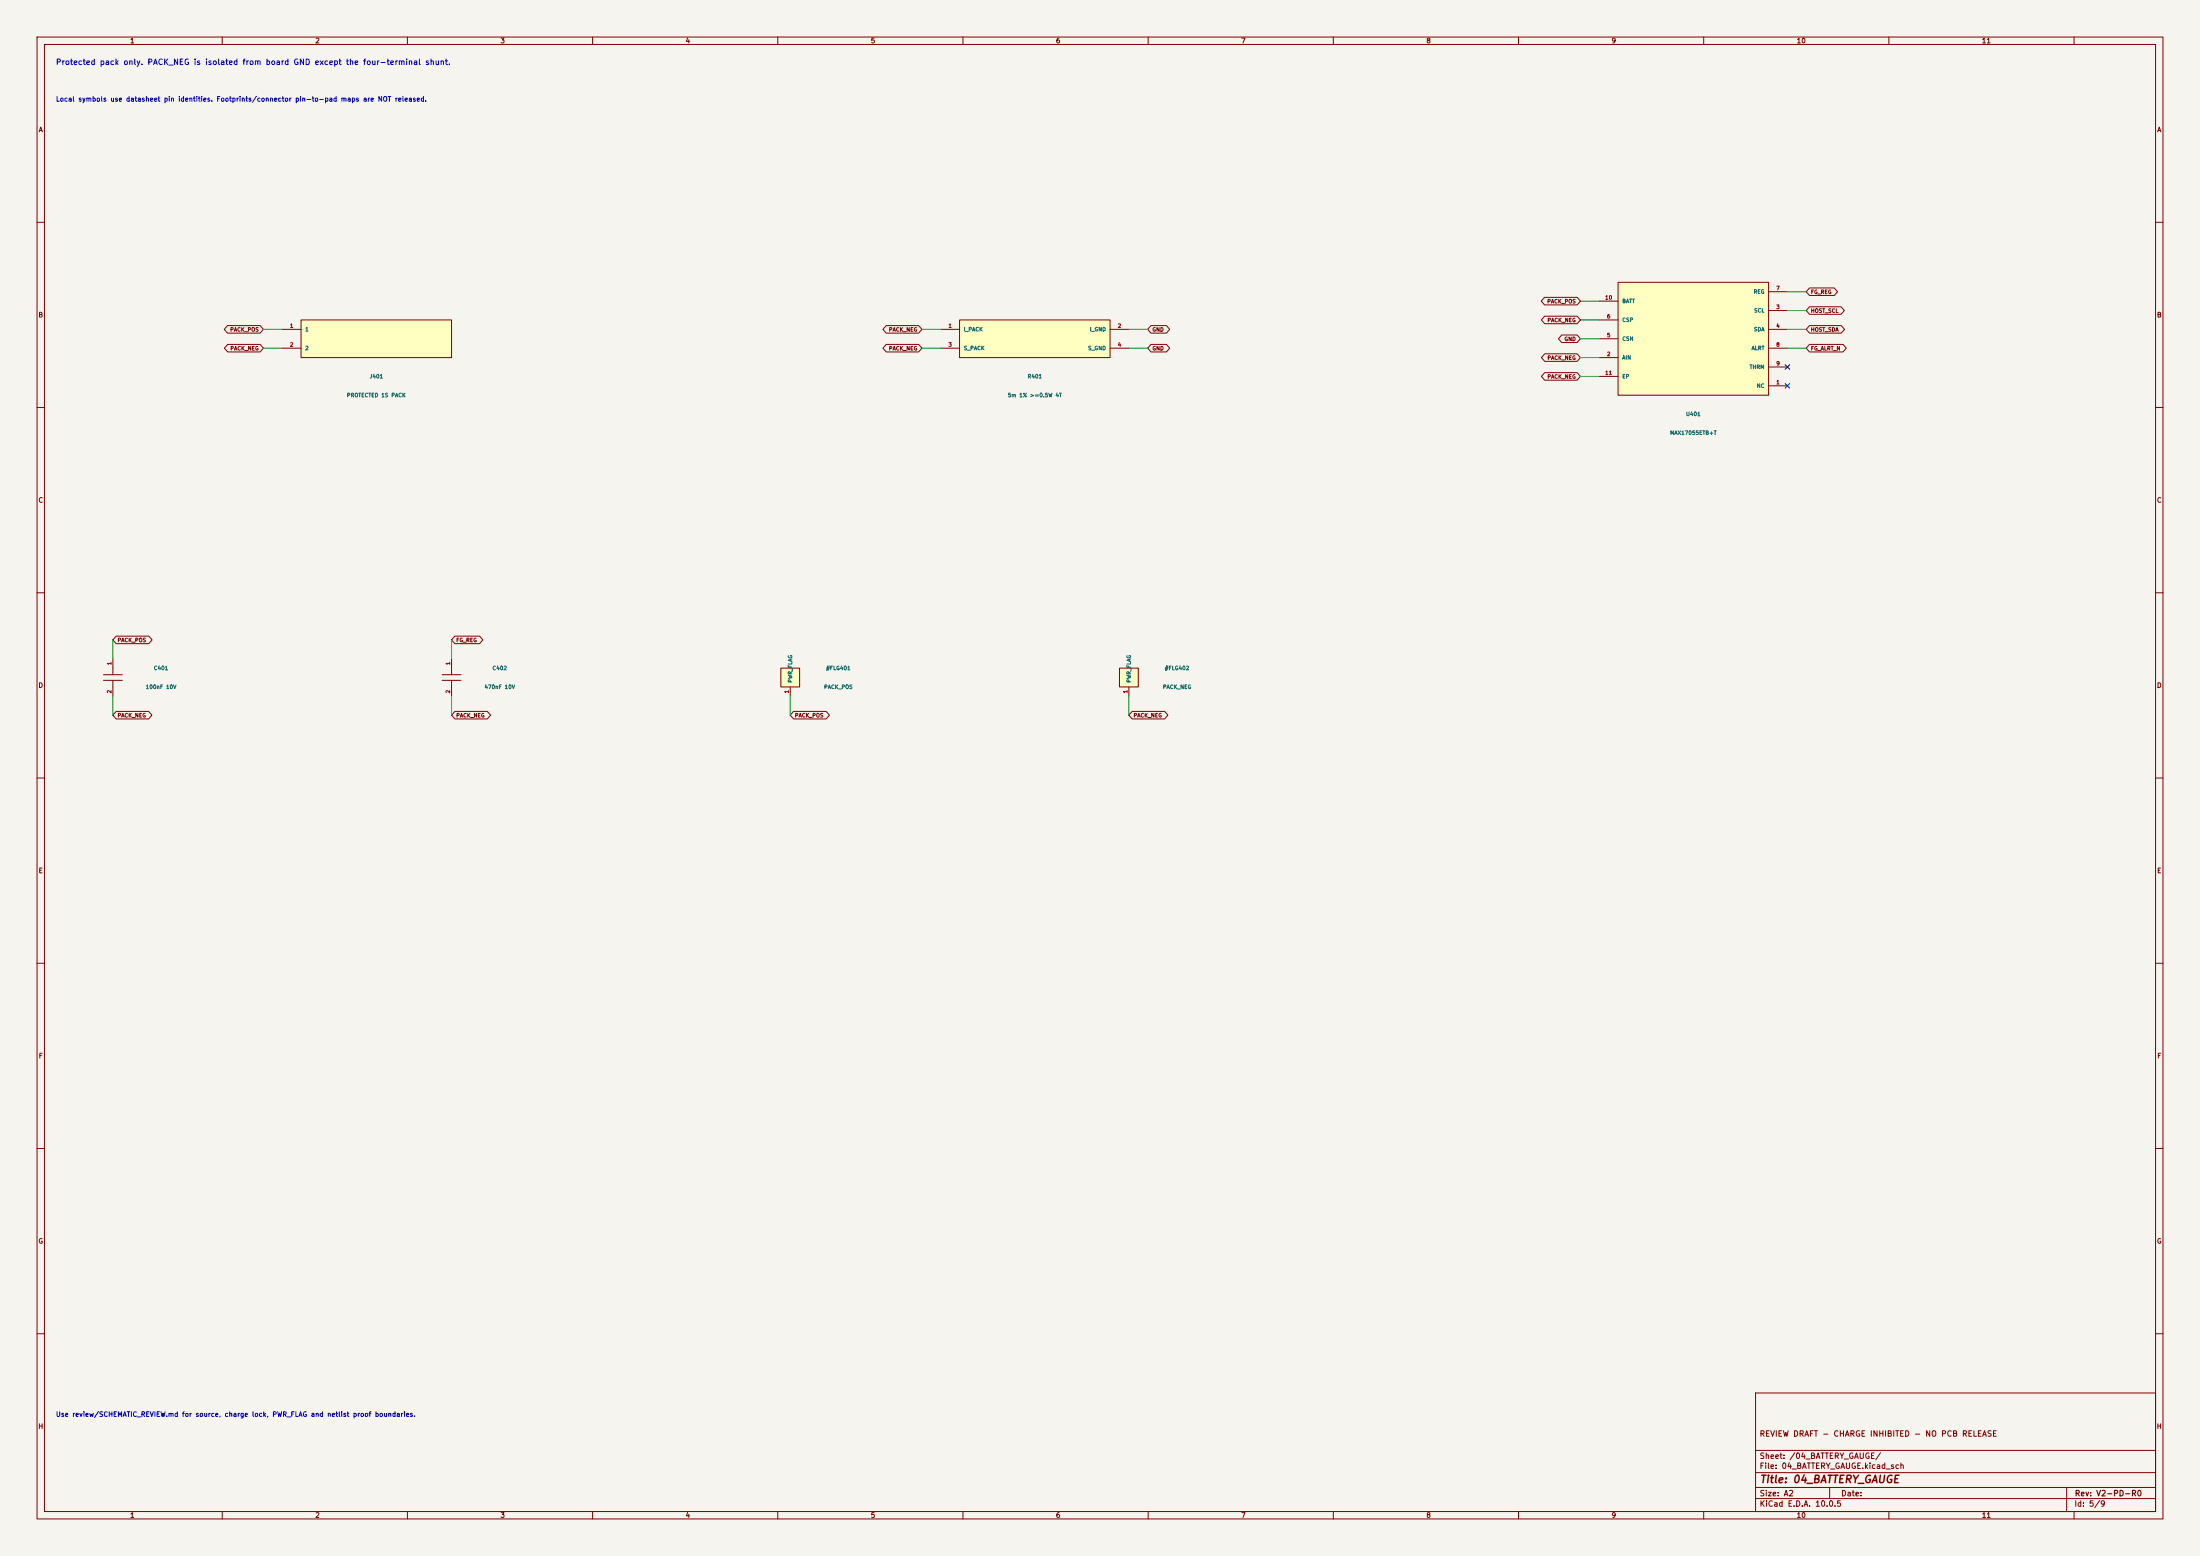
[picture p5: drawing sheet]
(kicad_sch (version 20250114) (generator eeschema) (paper "A2") (title_block (title "04_BATTERY_GAUGE") (rev "V2-PD-R0") (comment 1 "REVIEW DRAFT - CHARGE INHIBITED - NO PCB RELEASE")) (lib_symbols (symbol "FT02_V2:C" (pin_names (offset 1.016)) (in_bom yes) (on_board yes) (property "Reference" "U" (at 0 5.54 0) (effects (font (size 1.016 1.016)))) (property "Value" "C" (at 0 8.54 0) (effects (font (size 1.016 1.016)))) (property "Footprint" "" (at 0 0 0) (effects (font (size 1.016 1.016)) (hide yes))) (property "Datasheet" "" (at 0 0 0) (effects (font (size 1.016 1.016)) (hide yes))) (symbol "C_0_1" (polyline (pts (xy 0 2.54) (xy 0 0.762)) (stroke (width 0.254) (type default)) (fill (type none))) (polyline (pts (xy -2.54 0.762) (xy 2.54 0.762)) (stroke (width 0.254) (type default)) (fill (type none))) (polyline (pts (xy -2.54 -0.762) (xy 2.54 -0.762)) (stroke (width 0.254) (type default)) (fill (type none))) (polyline (pts (xy 0 -0.762) (xy 0 -2.54)) (stroke (width 0.254) (type default)) (fill (type none)))) (symbol "C_1_1" (pin passive line (at 0 5.08 270) (length 2.54) (name "~" (effects (font (size 1.016 1.016)))) (number "1" (effects (font (size 1.016 1.016))))) (pin passive line (at 0 -5.08 90) (length 2.54) (name "~" (effects (font (size 1.016 1.016)))) (number "2" (effects (font (size 1.016 1.016))))))) (symbol "FT02_V2:CONN2" (pin_names (offset 1.016)) (in_bom yes) (on_board yes) (property "Reference" "U" (at 0 8.08 0) (effects (font (size 1.016 1.016)))) (property "Value" "CONN2" (at 0 11.08 0) (effects (font (size 1.016 1.016)))) (property "Footprint" "" (at 0 0 0) (effects (font (size 1.016 1.016)) (hide yes))) (property "Datasheet" "" (at 0 0 0) (effects (font (size 1.016 1.016)) (hide yes))) (symbol "CONN2_0_1" (rectangle (start -20.32 5.08) (end 20.32 -5.08) (stroke (width 0) (type default)) (fill (type background)))) (symbol "CONN2_1_1" (pin passive line (at -25.4 2.54 0) (length 5.08) (name "1" (effects (font (size 1.016 1.016)))) (number "1" (effects (font (size 1.016 1.016))))) (pin passive line (at -25.4 -2.54 0) (length 5.08) (name "2" (effects (font (size 1.016 1.016)))) (number "2" (effects (font (size 1.016 1.016))))))) (symbol "FT02_V2:KELVIN" (pin_names (offset 1.016)) (in_bom yes) (on_board yes) (property "Reference" "U" (at 0 8.08 0) (effects (font (size 1.016 1.016)))) (property "Value" "KELVIN" (at 0 11.08 0) (effects (font (size 1.016 1.016)))) (property "Footprint" "" (at 0 0 0) (effects (font (size 1.016 1.016)) (hide yes))) (property "Datasheet" "" (at 0 0 0) (effects (font (size 1.016 1.016)) (hide yes))) (symbol "KELVIN_0_1" (rectangle (start -20.32 5.08) (end 20.32 -5.08) (stroke (width 0) (type default)) (fill (type background)))) (symbol "KELVIN_1_1" (pin passive line (at -25.4 2.54 0) (length 5.08) (name "I_PACK" (effects (font (size 1.016 1.016)))) (number "1" (effects (font (size 1.016 1.016))))) (pin passive line (at -25.4 -2.54 0) (length 5.08) (name "S_PACK" (effects (font (size 1.016 1.016)))) (number "3" (effects (font (size 1.016 1.016))))) (pin passive line (at 25.4 2.54 180) (length 5.08) (name "I_GND" (effects (font (size 1.016 1.016)))) (number "2" (effects (font (size 1.016 1.016))))) (pin passive line (at 25.4 -2.54 180) (length 5.08) (name "S_GND" (effects (font (size 1.016 1.016)))) (number "4" (effects (font (size 1.016 1.016))))))) (symbol "FT02_V2:MAX17055" (pin_names (offset 1.016)) (in_bom yes) (on_board yes) (property "Reference" "U" (at 0 18.24 0) (effects (font (size 1.016 1.016)))) (property "Value" "MAX17055" (at 0 21.24 0) (effects (font (size 1.016 1.016)))) (property "Footprint" "" (at 0 0 0) (effects (font (size 1.016 1.016)) (hide yes))) (property "Datasheet" "https://www.analog.com/media/en/technical-documentation/data-sheets/MAX17055.pdf" (at 0 0 0) (effects (font (size 1.016 1.016)) (hide yes))) (symbol "MAX17055_0_1" (rectangle (start -20.32 15.239999999999998) (end 20.32 -15.239999999999998) (stroke (width 0) (type default)) (fill (type background)))) (symbol "MAX17055_1_1" (pin power_in line (at -25.4 10.16 0) (length 5.08) (name "BATT" (effects (font (size 1.016 1.016)))) (number "10" (effects (font (size 1.016 1.016))))) (pin power_in line (at -25.4 5.08 0) (length 5.08) (name "CSP" (effects (font (size 1.016 1.016)))) (number "6" (effects (font (size 1.016 1.016))))) (pin input line (at -25.4 0.0 0) (length 5.08) (name "CSN" (effects (font (size 1.016 1.016)))) (number "5" (effects (font (size 1.016 1.016))))) (pin input line (at -25.4 -5.08 0) (length 5.08) (name "AIN" (effects (font (size 1.016 1.016)))) (number "2" (effects (font (size 1.016 1.016))))) (pin power_in line (at -25.4 -10.16 0) (length 5.08) (name "EP" (effects (font (size 1.016 1.016)))) (number "11" (effects (font (size 1.016 1.016))))) (pin power_out line (at 25.4 12.7 180) (length 5.08) (name "REG" (effects (font (size 1.016 1.016)))) (number "7" (effects (font (size 1.016 1.016))))) (pin input line (at 25.4 7.62 180) (length 5.08) (name "SCL" (effects (font (size 1.016 1.016)))) (number "3" (effects (font (size 1.016 1.016))))) (pin bidirectional line (at 25.4 2.54 180) (length 5.08) (name "SDA" (effects (font (size 1.016 1.016)))) (number "4" (effects (font (size 1.016 1.016))))) (pin open_collector line (at 25.4 -2.54 180) (length 5.08) (name "ALRT" (effects (font (size 1.016 1.016)))) (number "8" (effects (font (size 1.016 1.016))))) (pin output line (at 25.4 -7.62 180) (length 5.08) (name "THRM" (effects (font (size 1.016 1.016)))) (number "9" (effects (font (size 1.016 1.016))))) (pin passive line (at 25.4 -12.7 180) (length 5.08) (name "NC" (effects (font (size 1.016 1.016)))) (number "1" (effects (font (size 1.016 1.016))))))) (symbol "FT02_V2:PWR_FLAG" (pin_names (offset 1.016)) (in_bom yes) (on_board yes) (property "Reference" "U" (at 0 5.54 0) (effects (font (size 1.016 1.016)))) (property "Value" "PWR_FLAG" (at 0 8.54 0) (effects (font (size 1.016 1.016)))) (property "Footprint" "" (at 0 0 0) (effects (font (size 1.016 1.016)) (hide yes))) (property "Datasheet" "" (at 0 0 0) (effects (font (size 1.016 1.016)) (hide yes))) (symbol "PWR_FLAG_0_1" (rectangle (start -2.54 2.54) (end 2.54 -2.54) (stroke (width 0) (type default)) (fill (type background)))) (symbol "PWR_FLAG_1_1" (pin power_out line (at 0 -5.08 90) (length 2.54) (name "PWR_FLAG" (effects (font (size 1.016 1.016)))) (number "1" (effects (font (size 1.016 1.016)))))))) (text "Protected pack only. PACK_NEG is isolated from board GND except the four-terminal shunt." (at 15 17 0) (effects (font (size 1.5 1.5)) (justify left))) (text "Local symbols use datasheet pin identities. Footprints/connector pin-to-pad maps are NOT released." (at 15 27 0) (effects (font (size 1.27 1.27)) (justify left))) (symbol (lib_id "FT02_V2:CONN2") (at 101.6 91.44 0) (unit 1) (in_bom yes) (on_board yes) (dnp no) (property "Reference" "J401" (at 101.6 101.6 0) (effects (font (size 1.016 1.016)))) (property "Value" "PROTECTED 1S PACK" (at 101.6 106.67999999999999 0) (effects (font (size 1.016 1.016)))) (property "Footprint" "" (at 0 0 0) (effects (font (size 1.016 1.016)) (hide yes))) (property "Datasheet" "" (at 0 0 0) (effects (font (size 1.016 1.016)) (hide yes))) (property "MPN" "" (at 0 0 0) (effects (font (size 1.016 1.016)) (hide yes))) (property "ReviewNote" "Actual connector/wire polarity and current rating OPEN." (at 0 0 0) (effects (font (size 1.016 1.016)) (hide yes))) (pin "1") (pin "2")) (wire (pts (xy 76.2 88.9) (xy 71.12 88.9)) (stroke (width 0) (type default))) (global_label "PACK_POS" (shape bidirectional) (at 71.12 88.9 180) (effects (font (size 1.016 1.016)) (justify right)) (property "Intersheetrefs" "${INTERSHEET_REFS}" (at 71.12 88.9 0) (effects (font (size 1.016 1.016)) (hide yes)))) (wire (pts (xy 76.2 93.98) (xy 71.12 93.98)) (stroke (width 0) (type default))) (global_label "PACK_NEG" (shape bidirectional) (at 71.12 93.98 180) (effects (font (size 1.016 1.016)) (justify right)) (property "Intersheetrefs" "${INTERSHEET_REFS}" (at 71.12 93.98 0) (effects (font (size 1.016 1.016)) (hide yes)))) (symbol (lib_id "FT02_V2:KELVIN") (at 279.4 91.44 0) (unit 1) (in_bom yes) (on_board yes) (dnp no) (property "Reference" "R401" (at 279.4 101.6 0) (effects (font (size 1.016 1.016)))) (property "Value" "5m 1% >=0.5W 4T" (at 279.4 106.67999999999999 0) (effects (font (size 1.016 1.016)))) (property "Footprint" "" (at 0 0 0) (effects (font (size 1.016 1.016)) (hide yes))) (property "Datasheet" "" (at 0 0 0) (effects (font (size 1.016 1.016)) (hide yes))) (property "MPN" "" (at 0 0 0) (effects (font (size 1.016 1.016)) (hide yes))) (property "ReviewNote" "Logical Kelvin pads; physical part/pad mapping not released. Exactly one main return shunt." (at 0 0 0) (effects (font (size 1.016 1.016)) (hide yes))) (pin "1") (pin "3") (pin "2") (pin "4")) (wire (pts (xy 254.0 88.9) (xy 248.92 88.9)) (stroke (width 0) (type default))) (global_label "PACK_NEG" (shape bidirectional) (at 248.92 88.9 180) (effects (font (size 1.016 1.016)) (justify right)) (property "Intersheetrefs" "${INTERSHEET_REFS}" (at 248.92 88.9 0) (effects (font (size 1.016 1.016)) (hide yes)))) (wire (pts (xy 254.0 93.98) (xy 248.92 93.98)) (stroke (width 0) (type default))) (global_label "PACK_NEG" (shape bidirectional) (at 248.92 93.98 180) (effects (font (size 1.016 1.016)) (justify right)) (property "Intersheetrefs" "${INTERSHEET_REFS}" (at 248.92 93.98 0) (effects (font (size 1.016 1.016)) (hide yes)))) (wire (pts (xy 304.8 88.9) (xy 309.88 88.9)) (stroke (width 0) (type default))) (global_label "GND" (shape bidirectional) (at 309.88 88.9 0) (effects (font (size 1.016 1.016)) (justify left)) (property "Intersheetrefs" "${INTERSHEET_REFS}" (at 309.88 88.9 0) (effects (font (size 1.016 1.016)) (hide yes)))) (wire (pts (xy 304.8 93.98) (xy 309.88 93.98)) (stroke (width 0) (type default))) (global_label "GND" (shape bidirectional) (at 309.88 93.98 0) (effects (font (size 1.016 1.016)) (justify left)) (property "Intersheetrefs" "${INTERSHEET_REFS}" (at 309.88 93.98 0) (effects (font (size 1.016 1.016)) (hide yes)))) (symbol (lib_id "FT02_V2:MAX17055") (at 457.20000000000005 91.44 0) (unit 1) (in_bom yes) (on_board yes) (dnp no) (property "Reference" "U401" (at 457.20000000000005 111.75999999999999 0) (effects (font (size 1.016 1.016)))) (property "Value" "MAX17055ETB+T" (at 457.20000000000005 116.83999999999999 0) (effects (font (size 1.016 1.016)))) (property "Footprint" "" (at 0 0 0) (effects (font (size 1.016 1.016)) (hide yes))) (property "Datasheet" "https://www.analog.com/media/en/technical-documentation/data-sheets/MAX17055.pdf" (at 0 0 0) (effects (font (size 1.016 1.016)) (hide yes))) (property "MPN" "MAX17055ETB+T" (at 0 0 0) (effects (font (size 1.016 1.016)) (hide yes))) (property "ReviewNote" "" (at 0 0 0) (effects (font (size 1.016 1.016)) (hide yes))) (pin "10") (pin "6") (pin "5") (pin "2") (pin "11") (pin "7") (pin "3") (pin "4") (pin "8") (pin "9") (pin "1")) (wire (pts (xy 431.8 81.28) (xy 426.72 81.28)) (stroke (width 0) (type default))) (global_label "PACK_POS" (shape bidirectional) (at 426.72 81.28 180) (effects (font (size 1.016 1.016)) (justify right)) (property "Intersheetrefs" "${INTERSHEET_REFS}" (at 426.72 81.28 0) (effects (font (size 1.016 1.016)) (hide yes)))) (wire (pts (xy 431.8 86.36) (xy 426.72 86.36)) (stroke (width 0) (type default))) (global_label "PACK_NEG" (shape bidirectional) (at 426.72 86.36 180) (effects (font (size 1.016 1.016)) (justify right)) (property "Intersheetrefs" "${INTERSHEET_REFS}" (at 426.72 86.36 0) (effects (font (size 1.016 1.016)) (hide yes)))) (wire (pts (xy 431.8 91.44) (xy 426.72 91.44)) (stroke (width 0) (type default))) (global_label "GND" (shape bidirectional) (at 426.72 91.44 180) (effects (font (size 1.016 1.016)) (justify right)) (property "Intersheetrefs" "${INTERSHEET_REFS}" (at 426.72 91.44 0) (effects (font (size 1.016 1.016)) (hide yes)))) (wire (pts (xy 431.8 96.52) (xy 426.72 96.52)) (stroke (width 0) (type default))) (global_label "PACK_NEG" (shape bidirectional) (at 426.72 96.52 180) (effects (font (size 1.016 1.016)) (justify right)) (property "Intersheetrefs" "${INTERSHEET_REFS}" (at 426.72 96.52 0) (effects (font (size 1.016 1.016)) (hide yes)))) (wire (pts (xy 431.8 101.6) (xy 426.72 101.6)) (stroke (width 0) (type default))) (global_label "PACK_NEG" (shape bidirectional) (at 426.72 101.6 180) (effects (font (size 1.016 1.016)) (justify right)) (property "Intersheetrefs" "${INTERSHEET_REFS}" (at 426.72 101.6 0) (effects (font (size 1.016 1.016)) (hide yes)))) (wire (pts (xy 482.6 78.74) (xy 487.68 78.74)) (stroke (width 0) (type default))) (global_label "FG_REG" (shape bidirectional) (at 487.68 78.74 0) (effects (font (size 1.016 1.016)) (justify left)) (property "Intersheetrefs" "${INTERSHEET_REFS}" (at 487.68 78.74 0) (effects (font (size 1.016 1.016)) (hide yes)))) (wire (pts (xy 482.6 83.82) (xy 487.68 83.82)) (stroke (width 0) (type default))) (global_label "HOST_SCL" (shape bidirectional) (at 487.68 83.82 0) (effects (font (size 1.016 1.016)) (justify left)) (property "Intersheetrefs" "${INTERSHEET_REFS}" (at 487.68 83.82 0) (effects (font (size 1.016 1.016)) (hide yes)))) (wire (pts (xy 482.6 88.9) (xy 487.68 88.9)) (stroke (width 0) (type default))) (global_label "HOST_SDA" (shape bidirectional) (at 487.68 88.9 0) (effects (font (size 1.016 1.016)) (justify left)) (property "Intersheetrefs" "${INTERSHEET_REFS}" (at 487.68 88.9 0) (effects (font (size 1.016 1.016)) (hide yes)))) (wire (pts (xy 482.6 93.98) (xy 487.68 93.98)) (stroke (width 0) (type default))) (global_label "FG_ALRT_N" (shape bidirectional) (at 487.68 93.98 0) (effects (font (size 1.016 1.016)) (justify left)) (property "Intersheetrefs" "${INTERSHEET_REFS}" (at 487.68 93.98 0) (effects (font (size 1.016 1.016)) (hide yes)))) (no_connect (at 482.6 99.06)) (no_connect (at 482.6 104.14)) (symbol (lib_id "FT02_V2:C") (at 30.48 182.88 0) (unit 1) (in_bom yes) (on_board yes) (dnp no) (property "Reference" "C401" (at 43.480000000000004 180.34 0) (effects (font (size 1.016 1.016)))) (property "Value" "100nF 10V" (at 43.480000000000004 185.42 0) (effects (font (size 1.016 1.016)))) (property "Footprint" "" (at 0 0 0) (effects (font (size 1.016 1.016)) (hide yes))) (property "Datasheet" "" (at 0 0 0) (effects (font (size 1.016 1.016)) (hide yes))) (property "MPN" "" (at 0 0 0) (effects (font (size 1.016 1.016)) (hide yes))) (property "ReviewNote" "" (at 0 0 0) (effects (font (size 1.016 1.016)) (hide yes))) (pin "1") (pin "2")) (wire (pts (xy 30.48 177.8) (xy 30.48 172.72)) (stroke (width 0) (type default))) (global_label "PACK_POS" (shape bidirectional) (at 30.48 172.72 0) (effects (font (size 1.016 1.016)) (justify left)) (property "Intersheetrefs" "${INTERSHEET_REFS}" (at 30.48 172.72 0) (effects (font (size 1.016 1.016)) (hide yes)))) (wire (pts (xy 30.48 187.96) (xy 30.48 193.04)) (stroke (width 0) (type default))) (global_label "PACK_NEG" (shape bidirectional) (at 30.48 193.04 0) (effects (font (size 1.016 1.016)) (justify left)) (property "Intersheetrefs" "${INTERSHEET_REFS}" (at 30.48 193.04 0) (effects (font (size 1.016 1.016)) (hide yes)))) (symbol (lib_id "FT02_V2:C") (at 121.92 182.88 0) (unit 1) (in_bom yes) (on_board yes) (dnp no) (property "Reference" "C402" (at 134.92000000000002 180.34 0) (effects (font (size 1.016 1.016)))) (property "Value" "470nF 10V" (at 134.92000000000002 185.42 0) (effects (font (size 1.016 1.016)))) (property "Footprint" "" (at 0 0 0) (effects (font (size 1.016 1.016)) (hide yes))) (property "Datasheet" "" (at 0 0 0) (effects (font (size 1.016 1.016)) (hide yes))) (property "MPN" "" (at 0 0 0) (effects (font (size 1.016 1.016)) (hide yes))) (property "ReviewNote" "" (at 0 0 0) (effects (font (size 1.016 1.016)) (hide yes))) (pin "1") (pin "2")) (wire (pts (xy 121.92 177.8) (xy 121.92 172.72)) (stroke (width 0) (type default))) (global_label "FG_REG" (shape bidirectional) (at 121.92 172.72 0) (effects (font (size 1.016 1.016)) (justify left)) (property "Intersheetrefs" "${INTERSHEET_REFS}" (at 121.92 172.72 0) (effects (font (size 1.016 1.016)) (hide yes)))) (wire (pts (xy 121.92 187.96) (xy 121.92 193.04)) (stroke (width 0) (type default))) (global_label "PACK_NEG" (shape bidirectional) (at 121.92 193.04 0) (effects (font (size 1.016 1.016)) (justify left)) (property "Intersheetrefs" "${INTERSHEET_REFS}" (at 121.92 193.04 0) (effects (font (size 1.016 1.016)) (hide yes)))) (symbol (lib_id "FT02_V2:PWR_FLAG") (at 213.35999999999999 182.88 0) (unit 1) (in_bom no) (on_board no) (dnp no) (property "Reference" "#FLG401" (at 226.35999999999999 180.34 0) (effects (font (size 1.016 1.016)))) (property "Value" "PACK_POS" (at 226.35999999999999 185.42 0) (effects (font (size 1.016 1.016)))) (property "Footprint" "" (at 0 0 0) (effects (font (size 1.016 1.016)) (hide yes))) (property "Datasheet" "" (at 0 0 0) (effects (font (size 1.016 1.016)) (hide yes))) (property "MPN" "" (at 0 0 0) (effects (font (size 1.016 1.016)) (hide yes))) (property "ReviewNote" "External protected pack positive; USB charger also drives it." (at 0 0 0) (effects (font (size 1.016 1.016)) (hide yes))) (pin "1")) (wire (pts (xy 213.36 187.96) (xy 213.36 193.04)) (stroke (width 0) (type default))) (global_label "PACK_POS" (shape bidirectional) (at 213.36 193.04 0) (effects (font (size 1.016 1.016)) (justify left)) (property "Intersheetrefs" "${INTERSHEET_REFS}" (at 213.36 193.04 0) (effects (font (size 1.016 1.016)) (hide yes)))) (symbol (lib_id "FT02_V2:PWR_FLAG") (at 304.8 182.88 0) (unit 1) (in_bom no) (on_board no) (dnp no) (property "Reference" "#FLG402" (at 317.8 180.34 0) (effects (font (size 1.016 1.016)))) (property "Value" "PACK_NEG" (at 317.8 185.42 0) (effects (font (size 1.016 1.016)))) (property "Footprint" "" (at 0 0 0) (effects (font (size 1.016 1.016)) (hide yes))) (property "Datasheet" "" (at 0 0 0) (effects (font (size 1.016 1.016)) (hide yes))) (property "MPN" "" (at 0 0 0) (effects (font (size 1.016 1.016)) (hide yes))) (property "ReviewNote" "External protected pack return; no bypass conductor added by flag." (at 0 0 0) (effects (font (size 1.016 1.016)) (hide yes))) (pin "1")) (wire (pts (xy 304.8 187.96) (xy 304.8 193.04)) (stroke (width 0) (type default))) (global_label "PACK_NEG" (shape bidirectional) (at 304.8 193.04 0) (effects (font (size 1.016 1.016)) (justify left)) (property "Intersheetrefs" "${INTERSHEET_REFS}" (at 304.8 193.04 0) (effects (font (size 1.016 1.016)) (hide yes)))) (text "Use review/SCHEMATIC_REVIEW.md for source, charge lock, PWR_FLAG and netlist proof boundaries." (at 15 382 0) (effects (font (size 1.27 1.27)) (justify left))))
